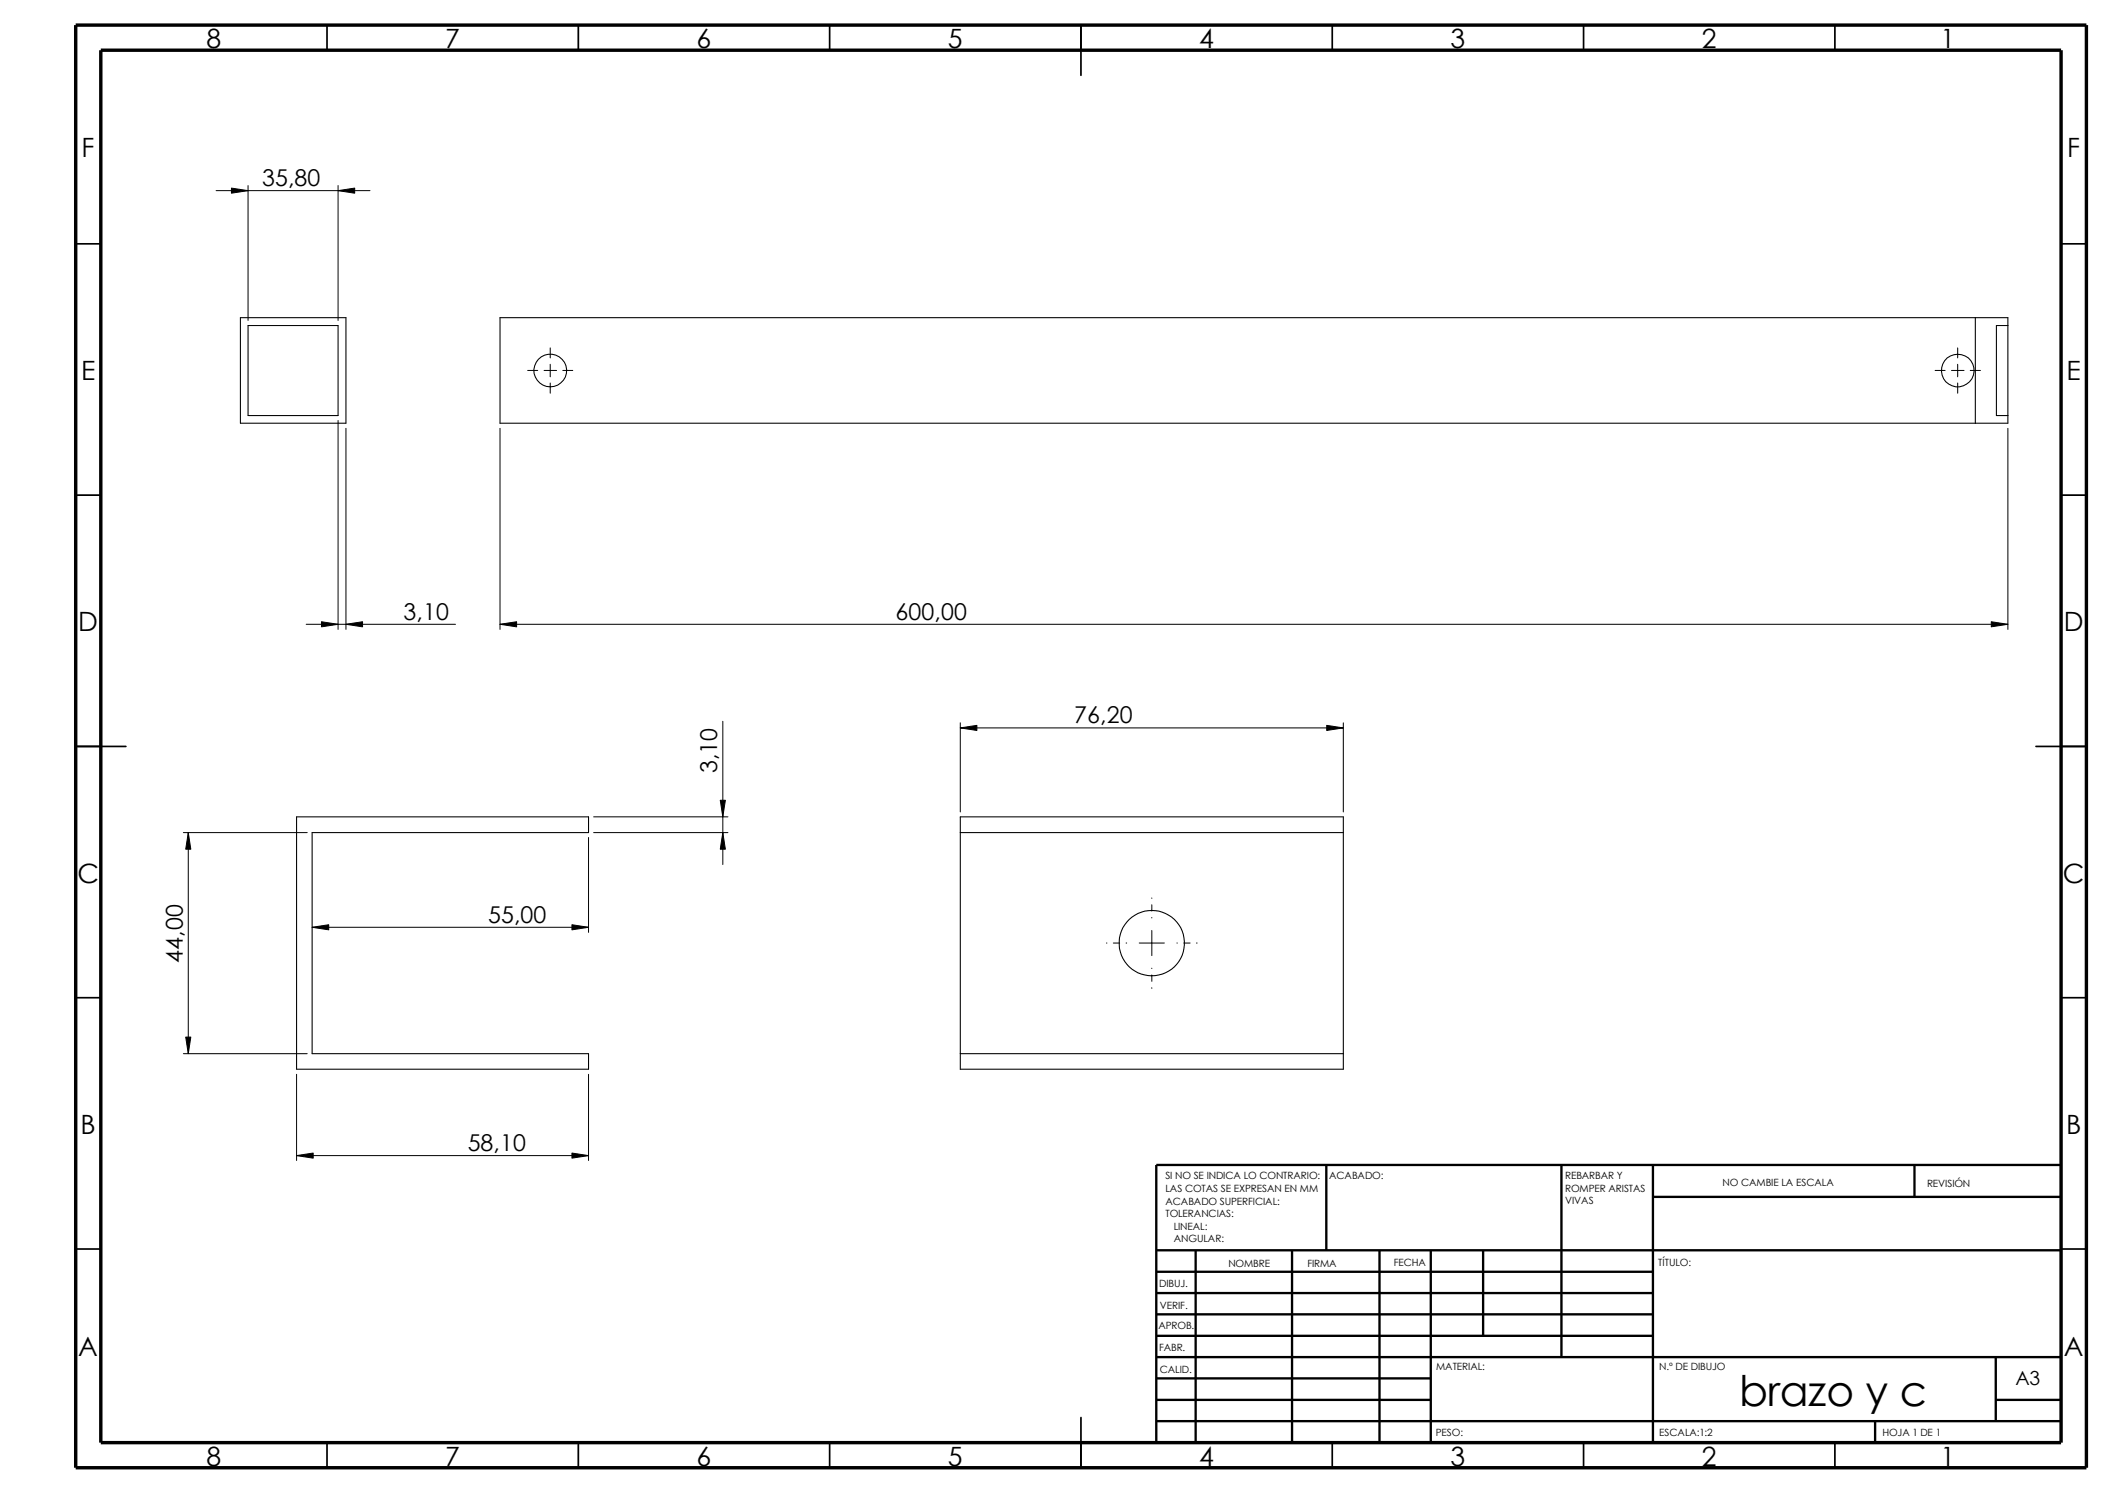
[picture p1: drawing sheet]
<svg xmlns="http://www.w3.org/2000/svg" width="420mm" height="297mm" viewBox="0 0 420 297" stroke-linecap="round" stroke-linejoin="round" font-family="sans-serif">
<g fill="none" stroke="#000" stroke-width=".34">
<path d="M65.1 5v5M115.1 5v5M165 5v5M215 5v10M265 5v5M315 5v5M365 5v5M15.1 48.5h5M410 48.5h5.1M15.1 98.5h5M410 98.5h5.1M15.1 148.5h9.9"/>
<path d="M405 148.5h10.1M15.1 198.5h5M410 198.5h5.1M15.1 248.5h5M410 248.5h5.1M65.1 287v5M115.1 287v5M165 287v5M215 282v10M265 287v5M315 287v5M365 287v5"/>
</g>
<g fill="none" stroke="#000" stroke-width=".47">
<path d="M263.9 231.8v17M310.6 231.8v38.2M328.8 231.8v55.2M328.8 238.1h81.2M380.9 231.8v6.3M410 231.8h-180v55.2M230 248.8h180M230 257.3h98.8M230 253h98.8M237.9 248.8v38.2M257 248.8v38.2M274.4 248.8v38.2"/>
<path d="M284.6 248.8v38.2M295.1 248.8v17M230 265.8h98.8M230 261.5h98.8M230 278.5h54.6M230 274.2h54.6M230 270h180M397 278.5h13M397 270v12.7M230 282.7h180M373 282.7v4.3"/>
</g>
<path d="M15.1 5h400v287h-400zM20.1 10h389.9v277h-389.9z" fill="none" stroke="#000" stroke-width=".68" stroke-linecap="butt"/>
<g fill="none" stroke="#000" stroke-width=".21">
<path d="M47.8 63.2h21v21h-21zM49.3 64.8h18v17.9h-18zM99.5 63.2h299.9v21h-299.9zM393 63.2v21M399.4 64.8h-2.2v17.9h2.2M59 162.5h58.1v3.2h-55v43.9h55v3.1h-58.1zM191 165.7h76.2M191 162.5h76.2v50.2h-76.2zM191 209.6h76.2"/>
<circle cx="109.5" cy="73.7" r="3.2"/>
<circle cx="389.5" cy="73.7" r="3.2"/>
<circle cx="229.1" cy="187.6" r="6.5"/>
</g>
<g fill="none" stroke="#000" stroke-width=".2">
<path d="M43 37.9h30.6M46 37.4l3.3 .5-3.3 .5zM49.3 36.9v26.9M67.3 37.9l3.3-.5v1zM67.3 36.9v26.9M105 73.7h2M108.2 73.7h2.5M109.5 69.2v2M109.5 72.5v2.5M109.5 76.2v2M112 73.7h1.9M385 73.7h2"/>
<path d="M388.2 73.7h2.5M389.5 69.2v2M389.5 72.5v2.5M389.5 76.2v2M392 73.7h2M67.3 83.7v41.5M68.8 85.2v40M99.5 85.2v40M399.4 85.2v40M60.9 124.2h29.7M64 123.7l3.3 .5-3.3 .5zM68.8 124.2l3.3-.5v1z"/>
<path d="M99.5 124.2l3.3-.5v1zM99.5 124.2h299.9M396.1 123.7l3.3 .5-3.3 .5zM143.3 159.2h1l-.5 3.3zM143.8 143.5v28.5M191 144.8l3.3-.5v1zM191 143.8v17.7M191 144.8h76.2M263.9 144.3l3.3 .5-3.3 .5zM267.2 143.8v17.7M36.5 165.7h24.6M37.5 165.7l.5 3.3h-1.1z"/>
<path d="M37.5 165.7v43.9M117.1 166.6v18.9M118.1 162.5h26.7M118.1 165.7h26.7M143.8 165.7l.5 3.3h-1zM229.1 178.6v.1M62.1 184.5l3.3-.5v1zM62.1 184.5h55M113.8 184l3.3 .5-3.3 .5zM220.1 187.6h.1M221.5 187.6h1.2M224 187.6h.1"/>
<path d="M226.6 187.6h5M229.1 180v1.3M229.1 182.5v.1M229.1 185.1v5M229.1 192.6v.1M229.1 194v1.2M229.1 196.5v.1M234.1 187.6h.1M235.5 187.6h1.3M238 187.6h.2M36.5 209.6h24.6M36.9 206.3h1.1l-.5 3.3z"/>
<path d="M59 213.7v17.2M117.1 213.7v17.2M59 229.9l3.3-.5v1zM59 229.9h58.1M113.8 229.4l3.3 .5-3.3 .5z"/>
</g>
<g fill="#000">
<path d="M46 37.4l3.3 .5-3.3 .5zM67.3 37.9l3.3-.5v1zM64 123.7l3.3 .5-3.3 .5zM68.8 124.2l3.3-.5v1zM99.5 124.2l3.3-.5v1zM396.1 123.7l3.3 .5-3.3 .5zM191 144.8l3.3-.5v1zM263.9 144.3l3.3 .5-3.3 .5zM37.5 165.7l.5 3.3h-1.1zM143.8 165.7l.5 3.3h-1zM143.3 159.2h1l-.5 3.3zM62.1 184.5l3.3-.5v1z"/>
<path d="M113.8 184l3.3 .5-3.3 .5zM36.9 206.3h1.1l-.5 3.3zM59 229.9l3.3-.5v1zM113.8 229.4l3.3 .5-3.3 .5z"/>
</g>
<text font-size="8.4" x="346" y="279.7">brazo y c</text>
<g font-size="5.3">
<text x="41.1" y="9.6">8</text>
<text x="88.6" y="9.6">7</text>
<text x="138.6" y="9.6">6</text>
<text x="188.6" y="9.6">5</text>
<text x="238.6" y="9.6">4</text>
<text x="288.6" y="9.6">3</text>
<text x="338.6" y="9.6">2</text>
<text x="386.1" y="9.6">1</text>
<text x="16.2" y="31.3">F</text>
<text x="411.3" y="31.3">F</text>
<text x="16.1" y="75.6">E</text>
<text x="411.1" y="75.6">E</text>
<text x="15.6" y="125.6">D</text>
<text x="410.6" y="125.6">D</text>
<text x="15.4" y="175.6">C</text>
<text x="410.4" y="175.6">C</text>
<text x="16" y="225.6">B</text>
<text x="411" y="225.6">B</text>
<text x="15.6" y="269.8">A</text>
<text x="410.6" y="269.8">A</text>
<text x="41.1" y="291.6">8</text>
<text x="88.6" y="291.6">7</text>
<text x="138.6" y="291.6">6</text>
<text x="188.6" y="291.6">5</text>
<text x="238.6" y="291.6">4</text>
<text x="288.6" y="291.6">3</text>
<text x="338.6" y="291.6">2</text>
<text x="386.1" y="291.6">1</text>
</g>
<g font-size="4.6">
<text x="52.1" y="37">35,80</text>
<text x="80.3" y="123.3">3,10</text>
<text x="178.2" y="123.3">600,00</text>
<text x="213.7" y="143.9">76,20</text>
<text x="142.7" y="153.8" transform="rotate(-90 142.7 153.8)">3,10</text>
<text x="97.1" y="183.6">55,00</text>
<text x="36.4" y="191.5" transform="rotate(-90 36.4 191.5)">44,00</text>
<text x="93" y="229">58,10</text>
</g>
<text font-size="3.9" x="400.9" y="275.5">A3</text>
<g font-size="2">
<text x="231.8" y="234.7">SI NO SE INDICA LO CONTRARIO:</text>
<text x="231.8" y="237.2">LAS COTAS SE EXPRESAN EN MM</text>
<text x="231.8" y="239.6">ACABADO SUPERFICIAL:</text>
<text x="264.4" y="234.7">ACABADO:</text>
<text x="311.4" y="234.6">REBARBAR Y</text>
<text x="311.4" y="237.1">ROMPER ARISTAS</text>
<text x="311.4" y="239.6">VIVAS</text>
<text x="342.7" y="236">NO CAMBIE LA ESCALA</text>
<text x="383.4" y="236.2">REVISIÓN</text>
<text x="231.8" y="242.1">TOLERANCIAS:</text>
<text x="233.5" y="244.6">LINEAL:</text>
<text x="233.5" y="247.1">ANGULAR:</text>
<text x="277.3" y="252">FECHA</text>
<text x="329.9" y="252">TÍTULO:</text>
<text x="230.6" y="256.1">DIBUJ.</text>
<text x="244.4" y="252.1">NOMBRE</text>
<text x="260.1" y="252">FIRMA</text>
<text x="230.7" y="260.4">VERIF.</text>
<text x="230.5" y="264.5">APROB.</text>
<text x="230.6" y="268.8">FABR.</text>
<text x="230.7" y="273.2">CALID.</text>
<text x="285.7" y="272.6">MATERIAL:</text>
<text x="330.1" y="272.6">N.º DE DIBUJO</text>
<text x="285.7" y="285.6">PESO:</text>
<text x="330.1" y="285.7">ESCALA:1:2</text>
<text x="374.5" y="285.7">HOJA 1 DE 1</text>
</g>
</svg>
